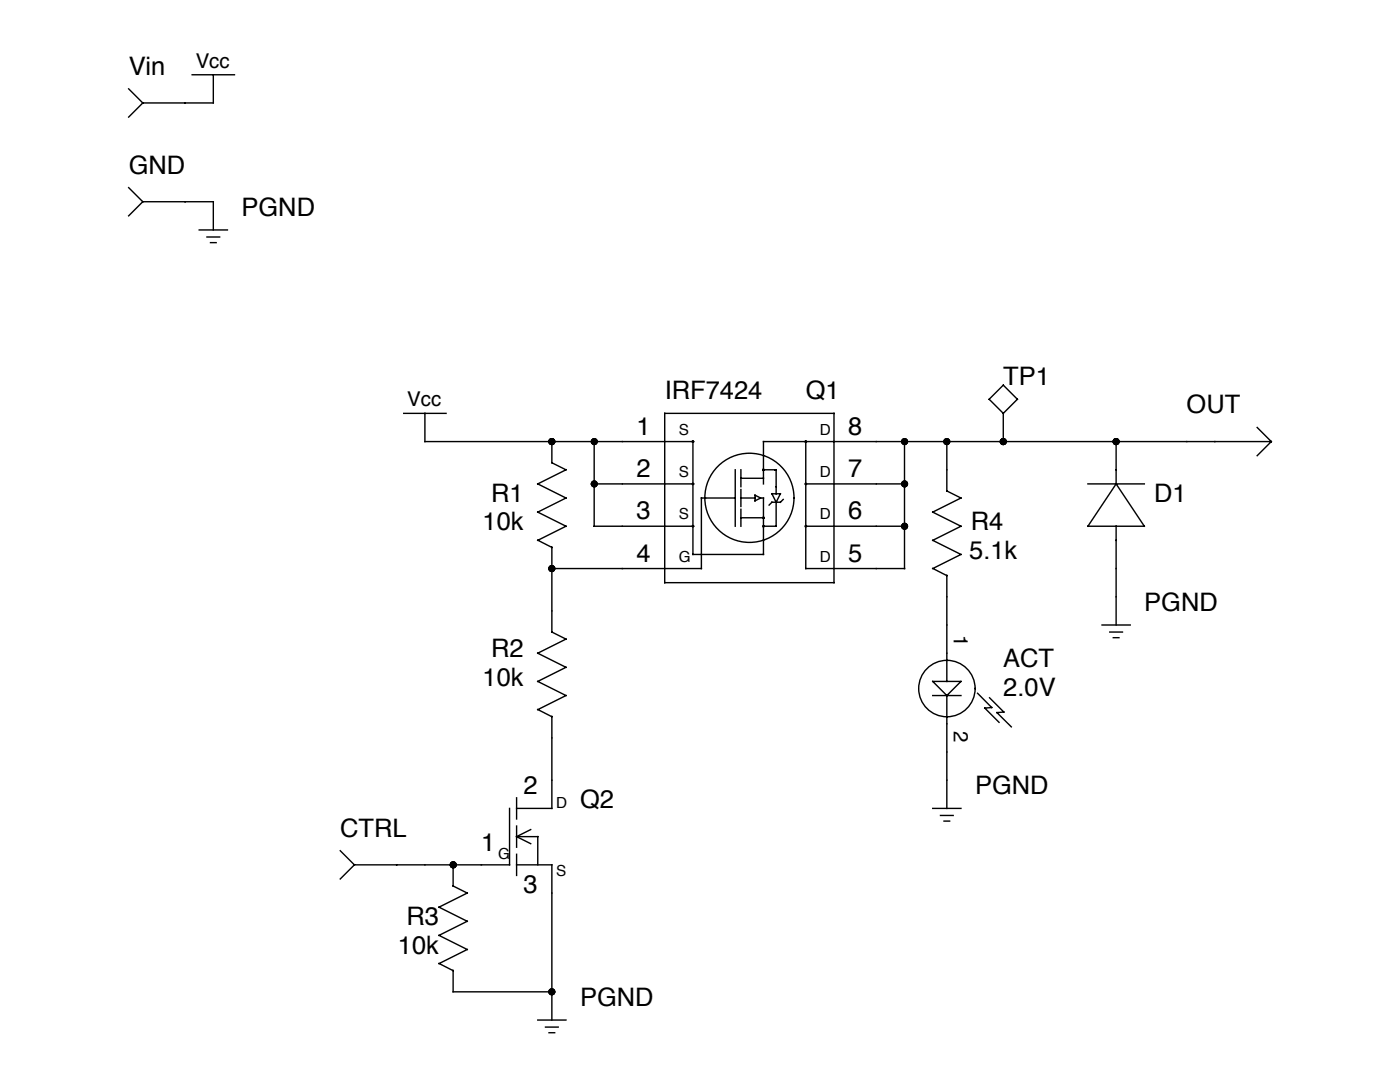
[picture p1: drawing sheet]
<svg xmlns="http://www.w3.org/2000/svg" width="279mm" height="216mm" viewBox="0 0 279 216" stroke-linecap="round" stroke-linejoin="round" font-family="sans-serif">
<g fill="none" stroke="#000" stroke-width=".28">
<path d="M25.7 17.7l2.8 2.8M38.3 14.9h8.5M42.6 14.9v5.6h-14.1M25.7 37.4l2.8 2.9M28.5 20.5l-2.8 2.9M28.5 40.3h14.1v5.6M28.5 40.3l-2.8 2.8M39.8 45.9h5.6M41.3 47.3h2.5M42 48.4h1.1M200.2 76.9l2.8 2.8-2.8 2.8-2.8-2.8zM80.6 82.5h8.4"/>
<path d="M84.8 82.5v5.6h53.5v22.5h14.1v-11.2h-.6M110.1 88.1v4.2l2.9 1.4-5.7 2.9 5.7 2.8-5.7 2.8 5.7 2.8-5.7 2.8M118.6 88.1v16.9h19.7M118.6 96.6h19.7M132.7 82.5h33.7v33.8h-33.7zM146.7 93.7v11.3M146.7 99.4h-6.7v14h-29.9M147.9 99.4h2.8M147.9 93.7v3.4M147.9 97.7v3.4M147.9 95.4h4.5M150.7 98.8l1.1 .6-1.1 .5z"/>
<path d="M152.4 93.7h2.5v4.8M154.1 98.5h1.6l-.8 1.7zM156.3 99.7l-.6 .5h-1.6l-.6 .6M160.8 96.6h19.7M160.8 88.1v25.3h19.7v-25.3M189 88.1v9.9l2.8 1.4-5.7 2.8 5.7 2.8-5.7 2.8 5.7 2.8-5.7 2.8M200.2 82.5v5.6M217.1 96.6h11.3M222.7 96.6l5.7 8.4h-11.3zM222.7 88.1v8.5M250.9 85.3l2.8 2.8M253.7 88.1h-101.3v8.5"/>
<path d="M253.7 88.1l-2.8 2.8M107.3 107.8l2.8 1.4M110.1 109.2v16.9l2.9 1.4-5.7 2.8 5.7 2.9-5.7 2.8 5.7 2.8-5.7 2.8 2.8 1.4M147.9 101.6v3.4M147.9 103.3h4.5M154.9 100.2v4.8h-2.5M160.8 105h19.7M186.1 113.4l2.9 1.5M189 114.8v21.2M222.7 105v19.7M186.1 136h5.7l-2.8 2.8zM186.1 138.8h5.7"/>
<path d="M189 138.8v22.5M195.1 138.3l2.8 2.9-1.4 .1 2.9 2.8M197.5 139.2l2.8 2.9-1.3 .1 2.8 2.8M219.9 124.7h5.7M221.5 126.1h2.5M222.2 127.2h1.1M103.1 159.2v4.2M110.1 143v18.3h-7M67.9 169.8l2.8 2.8M70.7 172.6l-2.8 2.8M90.4 172.6v4.2l2.8 1.4-5.6 2.8 5.6 2.8-5.6 2.8 5.6 2.9-5.6 2.8M101.7 161.3v11.3h-31"/>
<path d="M103.1 172.6h7v30.9M103.1 166.9l2.8 1.4M103.1 164.8v4.3M103.1 170.5v4.2M103.1 166.9h4.2v5.7M105.9 165.5l-2.8 1.4M186.1 161.3h5.7M187.7 162.7h2.5M188.4 163.8h1.1M87.6 192.2l2.8 1.5M90.4 193.6v4.3h19.7M107.3 203.5h5.7"/>
<path d="M108.9 204.9h2.5M109.6 206.1h1.1"/>
<circle cx="138.3" cy="88.1" r=".14"/>
<circle cx="138.3" cy="96.6" r=".14"/>
<circle cx="149.6" cy="99.3" r="8.9"/>
<circle cx="152.4" cy="93.7" r=".14"/>
<circle cx="160.8" cy="88.1" r=".14"/>
<circle cx="160.8" cy="96.6" r=".14"/>
<circle cx="138.3" cy="105" r=".14"/>
<circle cx="152.4" cy="105" r=".14"/>
<circle cx="152.4" cy="103.3" r=".14"/>
<circle cx="160.8" cy="105" r=".14"/>
<circle cx="189" cy="137.4" r="5.6"/>
</g>
<g fill="#000">
<circle cx="110.1" cy="88.1" r=".7"/>
<circle cx="118.6" cy="96.6" r=".7"/>
<circle cx="118.6" cy="88.1" r=".7"/>
<circle cx="138.3" cy="88.1" r=".14"/>
<circle cx="138.3" cy="96.6" r=".14"/>
<circle cx="152.4" cy="93.7" r=".14"/>
<circle cx="160.8" cy="88.1" r=".14"/>
<circle cx="160.8" cy="96.6" r=".14"/>
<circle cx="180.5" cy="96.6" r=".7"/>
<circle cx="180.5" cy="88.1" r=".7"/>
<circle cx="189" cy="88.1" r=".7"/>
<circle cx="200.2" cy="88.1" r=".7"/>
<circle cx="222.7" cy="88.1" r=".7"/>
<circle cx="110.1" cy="113.5" r=".7"/>
<circle cx="138.3" cy="105" r=".14"/>
<circle cx="152.4" cy="105" r=".14"/>
<circle cx="152.4" cy="103.3" r=".14"/>
<circle cx="160.8" cy="105" r=".14"/>
<circle cx="180.5" cy="105" r=".7"/>
<circle cx="90.4" cy="172.6" r=".7"/>
<circle cx="110.1" cy="197.9" r=".7"/>
</g>
<g font-size="5.1">
<text x="25.7" y="14.9">Vin</text>
<text x="25.7" y="34.6">GND</text>
<text x="48.2" y="43.1">PGND</text>
<text x="200.2" y="76.9">TP1</text>
<text x="132.7" y="79.7">IRF7424</text>
<text x="160.8" y="79.7">Q1</text>
<text x="236.8" y="82.5">OUT</text>
<text x="127" y="86.7">1</text>
<text x="169.3" y="86.7">8</text>
<text x="127" y="95.2">2</text>
<text x="169.3" y="95.2">7</text>
<text x="98" y="100.2">R1</text>
<text x="230.3" y="100.2">D1</text>
<text x="96.3" y="105.8">10k</text>
<text x="127" y="103.6">3</text>
<text x="169.3" y="103.6">6</text>
<text x="193.7" y="105.8">R4</text>
<text x="127" y="112">4</text>
<text x="169.3" y="112">5</text>
<text x="193.4" y="111.5">5.1k</text>
<text x="228.4" y="121.9">PGND</text>
<text x="98" y="131.2">R2</text>
<text x="96.3" y="136.8">10k</text>
<text x="200.2" y="133.2">ACT</text>
<text x="200.2" y="138.8">2.0V</text>
<text x="104.5" y="158.5">2</text>
<text x="115.8" y="161.3">Q2</text>
<text x="194.6" y="158.5">PGND</text>
<text x="67.9" y="166.9">CTRL</text>
<text x="96.1" y="169.8">1</text>
<text x="104.5" y="178.2">3</text>
<text x="81.1" y="184.7">R3</text>
<text x="79.4" y="190.3">10k</text>
<text x="115.8" y="200.7">PGND</text>
</g>
<g font-size="4.1">
<text x="39.1" y="13.5">Vcc</text>
<text x="81.3" y="81.1">Vcc</text>
<text x="190.4" y="126.7" transform="rotate(90 190.4 126.7)">1</text>
<text x="190.4" y="145.8" transform="rotate(90 190.4 145.8)">2</text>
</g>
<g font-size="3">
<text x="135.5" y="86.7">S</text>
<text x="163.6" y="86.7">D</text>
<text x="135.5" y="95.2">S</text>
<text x="163.6" y="95.1">D</text>
<text x="135.5" y="103.6">S</text>
<text x="163.6" y="103.6">D</text>
<text x="135.5" y="112">G</text>
<text x="163.6" y="112">D</text>
<text x="111" y="161.3">D</text>
<text x="99.4" y="171.4">G</text>
<text x="111" y="174.8">S</text>
</g>
</svg>
